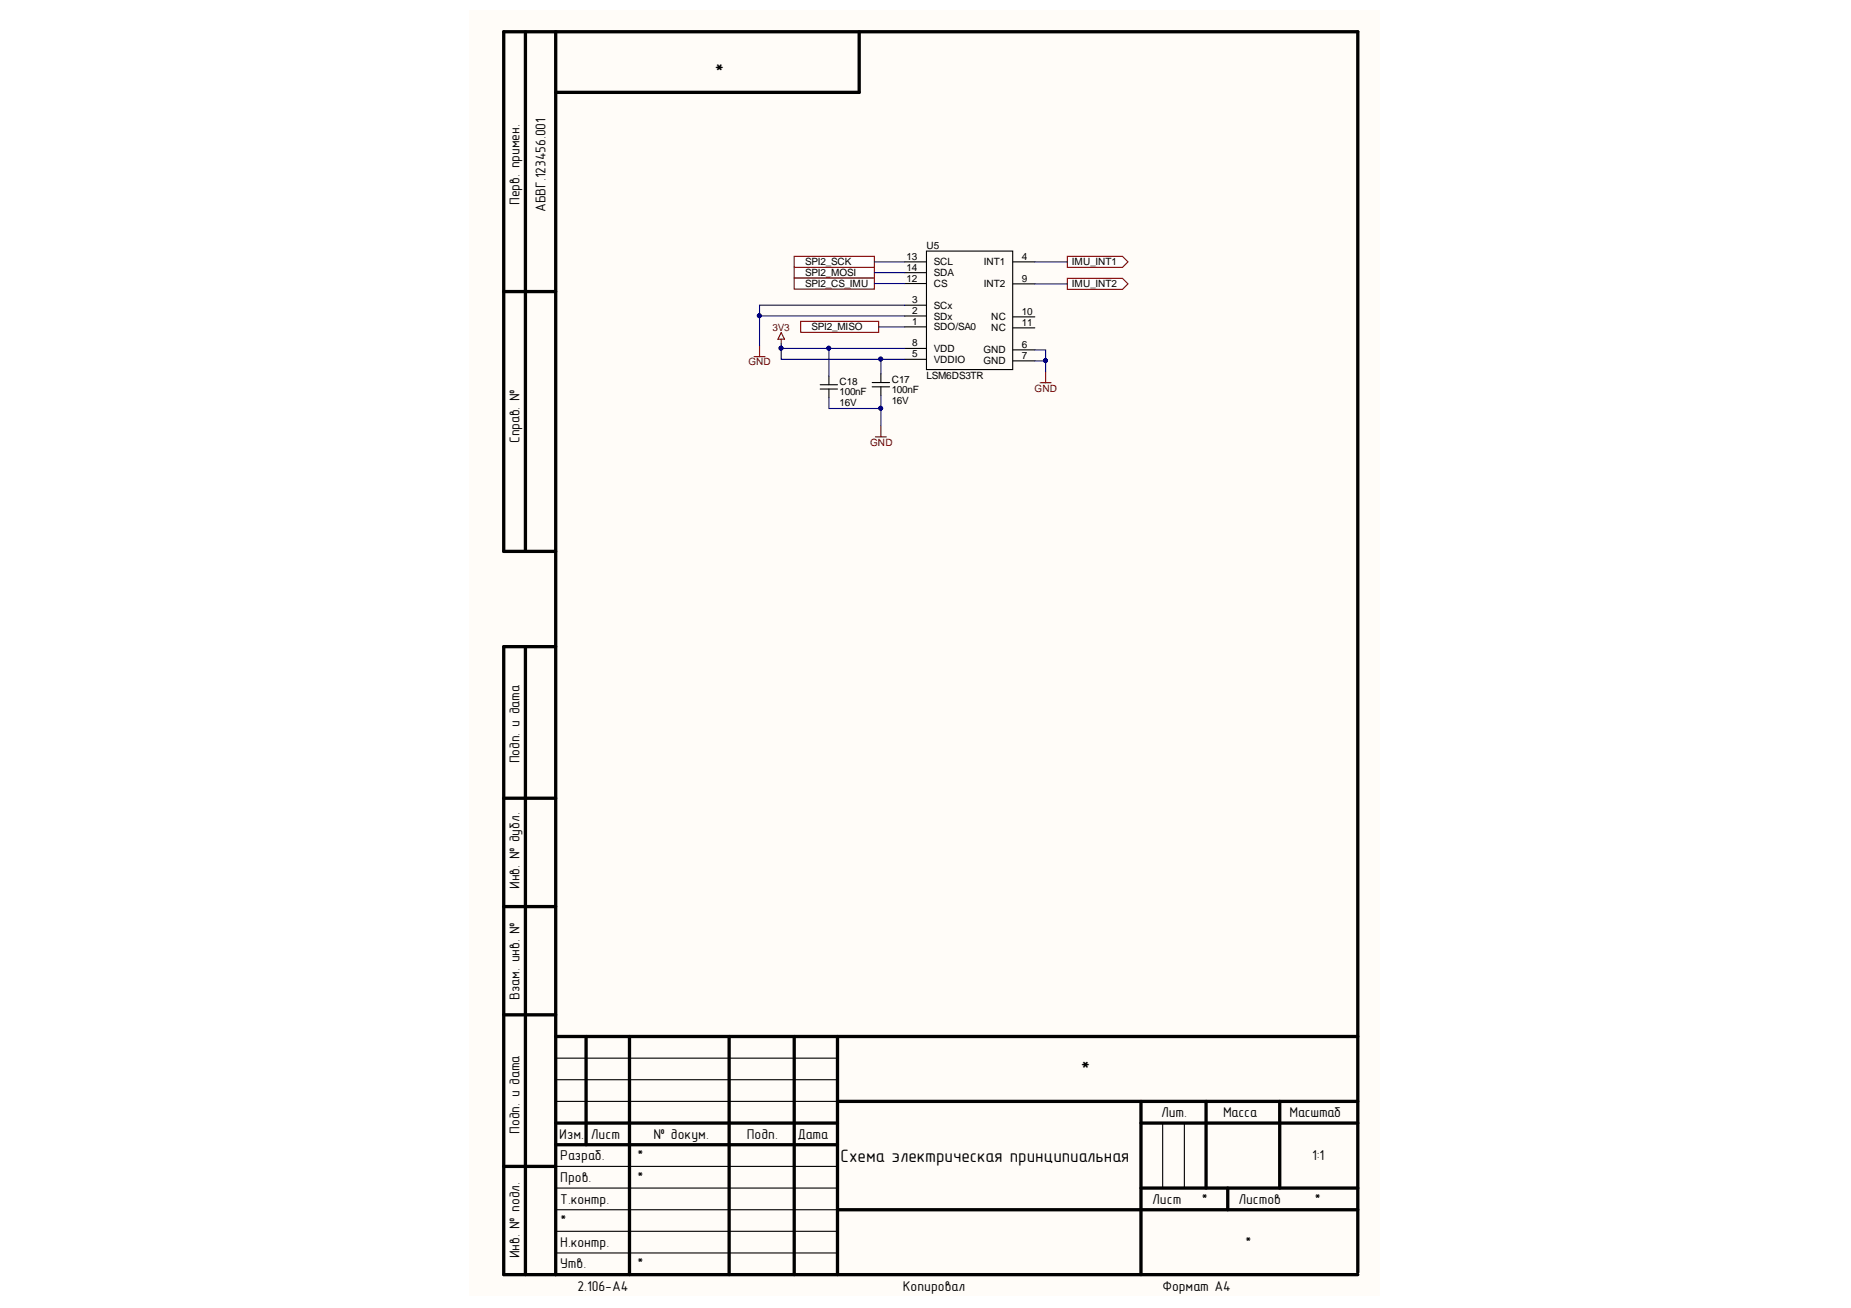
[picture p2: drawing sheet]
<svg xmlns="http://www.w3.org/2000/svg" width="297mm" height="210mm" viewBox="0 0 297 210" stroke-linecap="round" stroke-linejoin="round" font-family="sans-serif">
<path d="M75.3 1.6h146v206.3h-146z" fill="#fffcf8"/>
<g fill="none" stroke="#000" stroke-width=".53">
<path d="M84.3 5.1v83.4M89.2 5.1v199.5M137.9 5.1v9.7h-48.7M80.8 46.8h8.4M89.2 88.5h-8.4v-83.4h137.1v199.1M84.3 103.8v100.8M89.2 103.8h-8.4v100.8h137.1M80.8 128.1h8.4M80.8 145.5h8.4M80.8 162.9h8.4M89.2 166.3h128.7M94.1 166.3v17.4"/>
<path d="M101 166.3v38.3M117 166.3v38.3M127.5 166.3v38.3M134.4 176.7h83.5M134.4 166.3v38.3M183.1 176.7v27.9M193.5 176.7v14M205.4 176.7v14M80.8 187.2h8.4M89.2 180.2h45.2M89.2 183.7h45.2M134.4 194.1h83.5"/>
<path d="M183.1 180.2h34.8M183.1 190.7h34.8M197 190.7v3.4"/>
</g>
<g fill="none" stroke="#000" stroke-width=".18">
<path d="M145.2 45.5h3.5M145.2 42h3.5M145.2 43.8h3.5M145.2 49h3.5M145.2 52.5h3.5M145.2 50.7h3.5M145.2 57.7h3.5M145.2 55.9h3.5M148.7 40.3h13.8v19h-13.8zM162.6 42h3.5M162.6 50.9h3.5M162.6 52.6h3.5"/>
<path d="M162.6 56.1h3.5M162.6 57.9h3.5M162.6 45.6h3.5M89.2 176.7h45.2M89.2 173.3h45.2M89.2 169.8h45.2M89.2 197.6h45.2M89.2 194.1h45.2M89.2 190.7h45.2M89.2 187.2h45.2M186.6 180.2v10.5M190.1 180.2v10.5"/>
<path d="M89.2 201.1h45.2"/>
</g>
<g fill="#fff" stroke="#800000" stroke-width=".18">
<path d="M127.5 42.9h12.8v1.7h-12.8z" fill-rule="evenodd"/>
<path d="M128.5 51.6h12.5v1.7h-12.5z" fill-rule="evenodd"/>
<path d="M127.5 41.1h12.8v1.8h-12.8z" fill-rule="evenodd"/>
<path d="M127.5 44.6h12.8v1.8h-12.8z" fill-rule="evenodd"/>
</g>
<path d="M121 57.2h1.8M121.9 55.5v1.7M140.5 70.1h1.7M141.4 68.3v1.8" fill="none" stroke="#800000" stroke-width=".18"/>
<path d="M141.4 60v1.4M131.6 61.7h2.8M131.6 62.4h2.8M133 60.3v1.4M133 62.4v1.4M140 61.4h2.8M140 62.1h2.8M141.4 62.1v1.4" fill="none" stroke="#000" stroke-width=".18"/>
<path d="M125.4 53.4l.5 1h-1.1zM125.4 54.4v.7" fill="none" stroke="#980000" stroke-width=".18"/>
<path d="M125.4 55.9v1.8h19.8M125.4 55.1v.8h7.6M140.3 43.8h4.9M140.3 42h4.9M140.3 45.5h4.9M141 52.5h4.2M141.4 57.7v2.3M145.2 49h-23.3v1.7M145.2 50.7h-23.3v4.8M145.2 55.9h-12.2v4.4M133 63.8v1.8h8.4M141.4 63.5v4.8" fill="none" stroke="#000080" stroke-width=".18"/>
<g fill="#000080" stroke="#000080" stroke-width=".16">
<circle cx="121.9" cy="50.7" r=".31"/>
<circle cx="141.3" cy="65.5" r=".31"/>
<circle cx="141.3" cy="57.6" r=".31"/>
<circle cx="125.3" cy="55.9" r=".31"/>
<circle cx="133" cy="55.9" r=".31"/>
</g>
<path d="M171.3 41.1h8.8l.9 .9-.9 .9h-8.8z" fill-rule="evenodd" fill="#fff" stroke="#800000" stroke-width=".18"/>
<path d="M166.1 42h5.2" fill="none" stroke="#000080" stroke-width=".18"/>
<path d="M171.3 44.7h8.8l.9 .9-.9 .8h-8.8z" fill-rule="evenodd" fill="#fff" stroke="#800000" stroke-width=".18"/>
<path d="M166.1 56.1h1.7v1.8M166.1 57.9h1.7M166.1 45.6h5.2M167.8 57.9v1.8" fill="none" stroke="#000080" stroke-width=".18"/>
<path d="M167.8 59.7v1.7M166.9 61.4h1.8" fill="none" stroke="#800000" stroke-width=".18"/>
<circle cx="167.8" cy="57.9" r=".31" fill="#000080" stroke="#000080" stroke-width=".16"/>
<g font-size="3.5">
<text x="116.3" y="8.8" transform="rotate(-180 116.3 8.8)">*</text>
<text x="173.4" y="172.8">*</text>
</g>
<text font-size="2.9" x="134.9" y="186.4">Схема электрическая принципиальная</text>
<g font-size="2.3">
<text x="83.4" y="32.9" transform="rotate(-90 83.4 32.9)">Перв. примен.</text>
<text x="87.5" y="34" transform="rotate(-90 87.5 34)">АБВГ.123456.001</text>
<text x="83.4" y="71.1" transform="rotate(-90 83.4 71.1)">Справ. №</text>
<text x="83.4" y="122.5" transform="rotate(-90 83.4 122.5)">Подп. и дата</text>
<text x="83.4" y="142.7" transform="rotate(-90 83.4 142.7)">Инв. № дубл.</text>
<text x="83.4" y="160.5" transform="rotate(-90 83.4 160.5)">Взам. инв. №</text>
<text x="186.3" y="179.3">Лит.</text>
<text x="196.3" y="179.3">Масса</text>
<text x="206.9" y="179.3">Масштаб</text>
<text x="83.4" y="182" transform="rotate(-90 83.4 182)">Подп. и дата</text>
<text x="89.7" y="182.8">Изм.</text>
<text x="94.8" y="182.8">Лист</text>
<text x="104.9" y="182.8">№ докум.</text>
<text x="119.8" y="182.8">Подп.</text>
<text x="128" y="182.8">Дата</text>
<text x="89.9" y="189.7">Пров.</text>
<text x="89.9" y="186.2">Разраб.</text>
<text x="102.2" y="189.7">*</text>
<text x="102.2" y="186.2">*</text>
<text x="210.6" y="186.2">1:1</text>
<text x="89.9" y="193.2">Т.контр.</text>
<text x="89.9" y="196.6">*</text>
<text x="184.9" y="193.2">Лист</text>
<text x="192.8" y="193.2">*</text>
<text x="198.7" y="193.2">Листов</text>
<text x="210.9" y="193.2">*</text>
<text x="83.4" y="201.9" transform="rotate(-90 83.4 201.9)">Инв. № подл.</text>
<text x="89.9" y="203.5">Утв.</text>
<text x="89.9" y="200.1">Н.контр.</text>
<text x="102.2" y="203.5">*</text>
<text x="199.8" y="200.1">*</text>
<text x="92.7" y="207.1">2.106-A4</text>
<text x="144.9" y="207.1">Копировал</text>
<text x="186.6" y="207.1">Формат А4</text>
</g>
<g font-size="1.6">
<text x="145.5" y="41.7">13</text>
<text x="148.7" y="40">U5</text>
<text x="164" y="41.7">4</text>
<text x="129.2" y="44.3">SPI2_MOSI</text>
<text x="129.2" y="42.6">SPI2_SCK</text>
<text x="129.2" y="46">SPI2_CS_IMU</text>
<text x="145.5" y="45.2">12</text>
<text x="145.5" y="43.4">14</text>
<text x="149.9" y="46">CS</text>
<text x="149.9" y="42.6">SCL</text>
<text x="149.9" y="44.3">SDA</text>
<text x="157.9" y="42.6">INT1</text>
<text x="157.9" y="46.1">INT2</text>
<text x="164" y="45.2">9</text>
<text x="172" y="42.6">IMU_INT1</text>
<text x="172" y="46.1">IMU_INT2</text>
<text x="130.2" y="53">SPI2_MISO</text>
<text x="146.4" y="48.7">3</text>
<text x="146.4" y="52.1">1</text>
<text x="146.4" y="50.4">2</text>
<text x="149.9" y="49.5">SCx</text>
<text x="149.9" y="53">SDO/SA0</text>
<text x="149.9" y="51.3">SDx</text>
<text x="159.1" y="51.4">NC</text>
<text x="159.1" y="53.1">NC</text>
<text x="164" y="50.5">10</text>
<text x="164" y="52.3">11</text>
<text x="146.4" y="57.3">5</text>
<text x="146.4" y="55.6">8</text>
<text x="149.9" y="58.2">VDDIO</text>
<text x="149.9" y="56.4">VDD</text>
<text x="157.8" y="56.7">GND</text>
<text x="157.8" y="58.5">GND</text>
<text x="164" y="55.8">6</text>
<text x="164" y="57.5">7</text>
<text x="134.7" y="63.5">100nF</text>
<text x="134.7" y="65.2">16V</text>
<text x="134.7" y="61.8">C18</text>
<text x="143.1" y="63.1">100nF</text>
<text x="143.1" y="64.9">16V</text>
<text x="143.1" y="61.4">C17</text>
<text x="148.7" y="60.8">LSM6DS3TR</text>
</g>
<text font-size="1.6" fill="#980000" x="124" y="53.1">3V3</text>
<g font-size="1.6" fill="#800000">
<text x="120.1" y="58.6">GND</text>
<text x="166" y="62.9">GND</text>
<text x="139.6" y="71.6">GND</text>
</g>
</svg>
